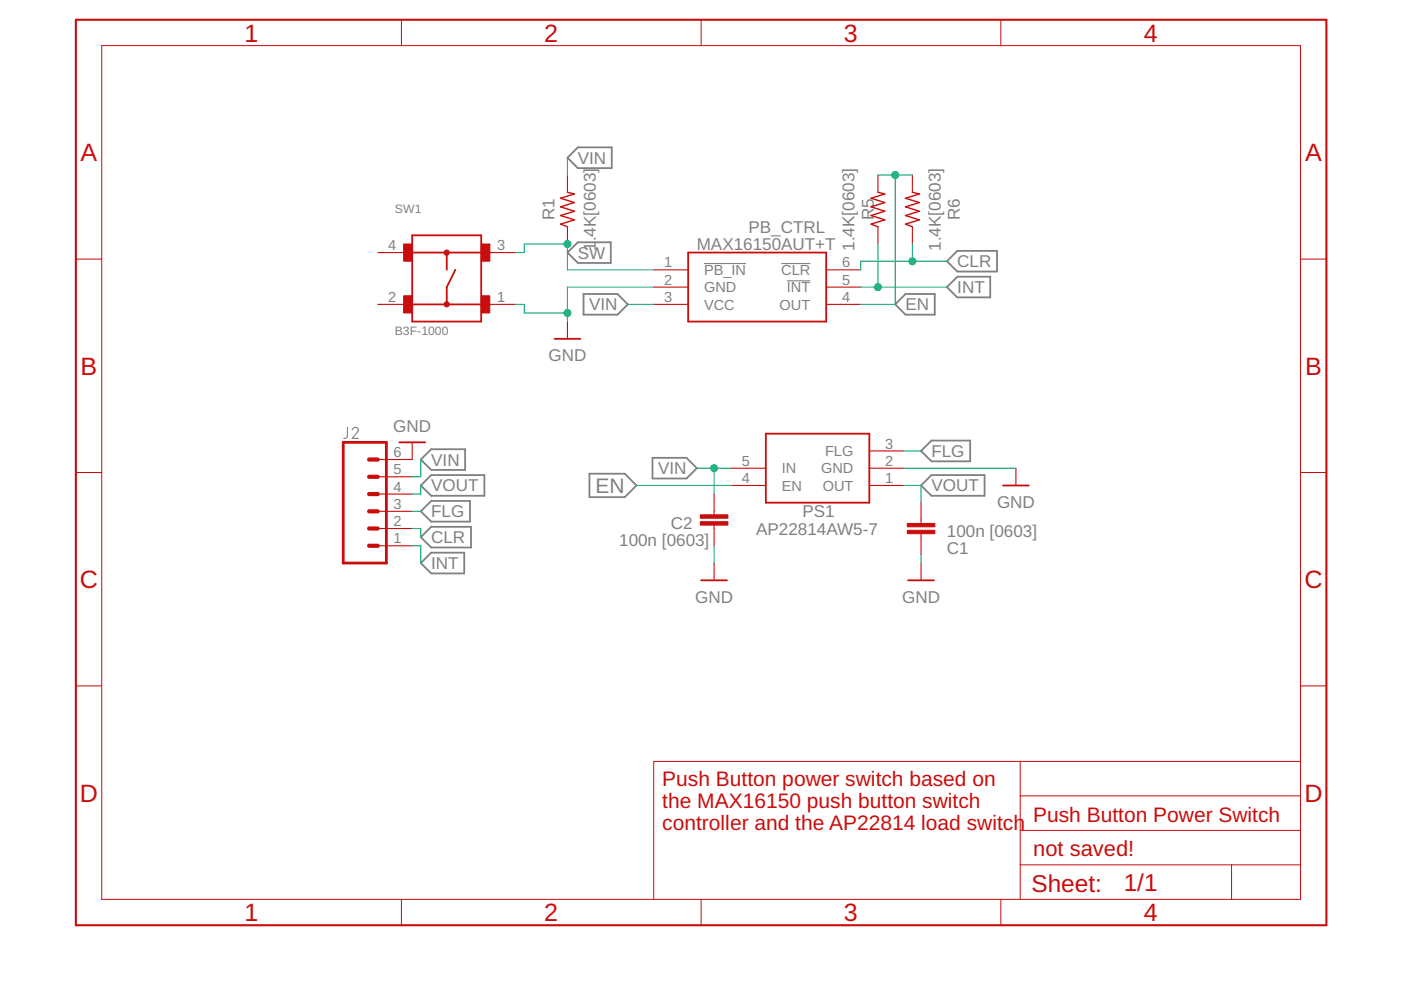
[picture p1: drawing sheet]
<svg xmlns="http://www.w3.org/2000/svg" width="297mm" height="210mm" viewBox="0 0 297 210" stroke-linecap="round" stroke-linejoin="round" font-family="sans-serif">
<path d="M149.3 55.9h8.9M165.7 55.9h6.1M166.8 59.5h5M73.7 90.6l-.1 2-.3 .3h-.4M74.7 91.1a.64 .64 0 0 1 .9-.5 .64 .64 0 0 1 .2 1l-1.1 1.3h1.3" fill="none" stroke="#808080" stroke-width=".23"/>
<g fill="none" stroke="#808080" stroke-width=".38">
<path d="M120.3 33.4l2.2-2.2h7.2v4.4h-7.2zM120.3 53.6l2.2-2.2h7v4.4h-7zM200.8 55.4l2.2-2.2h8.4v4.4h-8.4zM123.7 62.3h7.2l2.2 2.2-2.2 2.2h-7.2zM192 62.3h6.2v4.4h-6.2l-2.2-2.2zM200.8 60.9l2.2-2.2h7v4.4h-7zM89.2 97.4l2.2-2.2h7.2v4.4h-7.2zM138.3 97.1h7.2l2.2 2.2-2.2 2.2h-7.2zM195.3 95.6l2.2-2.2h8.2v4.4h-8.2zM89.2 102.9l2.2-2.2h11.3v4.4h-11.3zM89.2 119.4l2.2-2.2h7v4.4h-7zM91.4 111.7h8.5v4.4h-8.5l-2.2-2.2z"/>
<path d="M91.4 106.2h8.3v4.4h-8.3l-2.2-2.2zM125 100.4h7.5l2.4 2.5-2.4 2.5h-7.5zM197.5 100.7h11.2v4.4h-11.2l-2.2-2.2z"/>
</g>
<path d="M87.4 53.6h14.6M87.4 49.9h14.6v18.3h-14.6zM94.7 53.6v3.6M96.5 57.2l-1.8 3.7v3.6M145.9 53.6h29.3v14.6h-29.3zM87.4 64.5h14.6M117.6 71.8h5.5M84.6 93.8h5.5M162.4 91.9h21.9v14.7h-21.9zM212.7 102.9h5.4M148.7 123h5.4M192.5 123h5.5" fill="none" stroke="#c90d0c" stroke-width=".38"/>
<g fill="none" stroke="#c90d0c" stroke-width=".23">
<path d="M120.3 37.1v3.7M186.1 37.1v3.7M193.4 37.1v3.7M80.1 53.6h7.3M102 53.6h7.3M120.3 48.1v3.6M138.6 57.2h7.3M175.2 57.2h7.3M186.1 48.1v3.6M193.4 48.1v3.6M80.1 64.5h7.3M102 64.5h7.3"/>
<path d="M120.3 68.2v3.6M138.6 60.9h7.3M138.6 64.5h7.3M175.2 60.9h7.3M175.2 64.5h7.3M87.4 93.8v3.6h-7.3M155 99.3h7.4M184.3 99.3h7.3M184.3 95.6h7.3M215.4 99.3v3.6M80.1 115.7h7.3M80.1 112.1h7.3"/>
<path d="M80.1 108.4h7.3M80.1 104.8h7.3M80.1 101.1h7.3M151.4 104.8v4.3M151.4 111.3v4.4M151.4 119.4v3.6M155 102.9h7.4M184.3 102.9h7.3M195.3 106.6v4.4M195.3 113.2v4.4M195.3 119.4v3.6"/>
</g>
<path d="M120.3 40.8l1.5 .3-2.9 .9 2.9 .9-2.9 1 2.9 .9-2.9 .9 2.9 .9-2.9 .9 1.4 .6M186.1 40.8l1.5 .3-2.9 .9 2.9 .9-2.9 1 2.9 .9-2.9 .9 2.9 .9-2.9 .9 1.4 .6M193.4 40.8l1.5 .3-2.9 .9 2.9 .9-2.9 1 2.9 .9-2.9 .9 2.9 .9-2.9 .9 1.4 .6" fill="none" stroke="#c90d0c" stroke-width=".3"/>
<g fill="#c90d0c" stroke="#c90d0c" stroke-width=".21">
<path d="M94.4 53.1a.55 .55 0 0 1 .8 .2 .55 .55 0 0 1-.3 .8 .55 .55 0 0 1-.7-.5h.3a.18 .18 0 0 1 .3-.2 .18 .18 0 0 1 0 .3 .18 .18 0 0 1-.2-.1h-.4z" fill-rule="evenodd"/>
<path d="M94.4 64.1a.55 .55 0 0 1 .8 .2 .55 .55 0 0 1-.3 .7 .55 .55 0 0 1-.7-.5h.3a.18 .18 0 0 1 .3-.2 .18 .18 0 0 1 0 .3 .18 .18 0 0 1-.2 0l-.4-.1z" fill-rule="evenodd"/>
</g>
<g fill="#c90d0c" stroke="#c90d0c" stroke-width=".21">
<path d="M85.6 51.7h1.8v3.7h-1.8z"/>
<path d="M102 51.7h1.9v3.7h-1.9z"/>
<path d="M102 62.7h1.8v3.7h-1.8z"/>
<path d="M85.6 62.7h1.8v3.7h-1.8z"/>
<path d="M148.5 110.6h5.8v.7h-5.8z"/>
<path d="M148.5 109.2h5.8v.7h-5.8z"/>
<path d="M192.4 112.4h5.8v.8h-5.8z"/>
<path d="M192.4 111h5.8v.7h-5.8z"/>
</g>
<path d="M72.8 93.8h9.1v25.6h-9.1z" fill="none" stroke="#c90d0c" stroke-width=".59"/>
<path d="M78.3 97.4h1.8M78.3 108.4h1.8M78.3 112.1h1.8M78.3 115.7h1.8M78.3 101.1h1.8M78.3 104.8h1.8" fill="none" stroke="#c90d0c" stroke-width=".89"/>
<g fill="none" stroke="#c90d0c" stroke-width=".21">
<path d="M21.6 9.7h254.1v181h-254.1zM85.1 4.2v5.5M148.7 4.2v5.5M212.2 4.2v5.5M16.1 54.9h5.5M275.7 54.9h5.5M16.1 100.2h5.5M275.7 100.2h5.5M16.1 145.4h5.5M275.7 145.4h5.5M216.3 161.4v29.3M216.3 176.1h59.4"/>
<path d="M216.3 168.7h59.4M275.7 161.4h-137.1v29.3M85.1 190.7v5.5M148.7 190.7v5.5M212.2 190.7v5.5M216.3 183.4h59.4M261.1 183.4v7.3"/>
</g>
<path d="M16.1 4.2h265.1v192h-265.1z" fill="none" stroke="#c90d0c" stroke-width=".44"/>
<g fill="none" stroke="#0dab76" stroke-width=".23">
<path d="M120.3 33.4v3.7M186.1 37.1h7.3M189.8 37.1v27.4h-7.3M109.3 53.6h1.9v-1.9h9.1v5.5h18.3M186.1 51.7v9.2M193.4 51.7v3.7M200.8 55.4h-18.3v1.8M109.3 64.5h1.9v1.9h9.1M133.1 64.5h5.5M138.6 60.9h-18.3v7.3M182.5 60.9h18.3M89.2 97.4v3.7h-1.8"/>
<path d="M147.7 99.3h7.3M151.4 99.3v5.5M191.6 99.3h23.8M191.6 95.6h3.7M87.4 112.1h1.8v1.8M87.4 115.7h1.8v3.7M87.4 108.4h1.8M89.2 102.9v1.9h-1.8M134.9 102.9h20.1M151.4 115.7v3.7M191.6 102.9h3.7v3.7M195.3 117.6v1.8"/>
</g>
<g fill="#0dab76" stroke="#0dab76" stroke-width=".21">
<circle cx="120.3" cy="66.4" r=".74"/>
<circle cx="120.3" cy="51.7" r=".74"/>
<circle cx="189.8" cy="37.1" r=".74"/>
<circle cx="151.4" cy="99.3" r=".74"/>
<circle cx="193.4" cy="55.4" r=".74"/>
<circle cx="186.1" cy="60.9" r=".74"/>
</g>
<g font-size="5.3" fill="#c90d0c">
<text x="51.9" y="8.8">1</text>
<text x="115.4" y="8.8">2</text>
<text x="178.9" y="8.8">3</text>
<text x="242.5" y="8.8">4</text>
<text x="17.1" y="34.2">A</text>
<text x="276.7" y="34.2">A</text>
<text x="17.1" y="79.4">B</text>
<text x="276.7" y="79.4">B</text>
<text x="16.9" y="124.7">C</text>
<text x="276.6" y="124.7">C</text>
<text x="16.9" y="169.9">D</text>
<text x="276.6" y="169.9">D</text>
<text x="51.9" y="195.3">1</text>
<text x="115.4" y="195.3">2</text>
<text x="178.9" y="195.3">3</text>
<text x="242.5" y="195.3">4</text>
</g>
<g font-size="5.2" fill="#c90d0c">
<text x="218.7" y="189">Sheet:</text>
<text x="238.3" y="188.9">1/1</text>
</g>
<text font-size="4.6" fill="#c90d0c" x="219.1" y="181.5">not saved!</text>
<text font-size="4.4" fill="#808080" x="126.3" y="104.5">EN</text>
<g font-size="4.4" fill="#c90d0c">
<text x="140.4" y="166.6">Push Button power switch based on</text>
<text x="140.4" y="171.3">the MAX16150 push button switch</text>
<text x="140.4" y="176.1">controller and the AP22814 load switch</text>
<text x="219.1" y="174.2">Push Button Power Switch</text>
</g>
<g font-size="3.6" fill="#808080">
<text x="122.5" y="34.7">VIN</text>
<text x="117.6" y="46.7" transform="rotate(-90 117.6 46.7)">R1</text>
<text x="185.3" y="46.7" transform="rotate(-90 185.3 46.7)">R5</text>
<text x="203.5" y="46.7" transform="rotate(-90 203.5 46.7)">R6</text>
<text x="126.3" y="53.2" transform="rotate(-90 126.3 53.2)">1</text>
<text x="126.3" y="51.2" transform="rotate(-90 126.3 51.2)">.4K[0603]</text>
<text x="147.7" y="53">MAX16150AUT+T</text>
<text x="158.7" y="49.3">PB_CTRL</text>
<text x="181.2" y="53.2" transform="rotate(-90 181.2 53.2)">1.4K[0603]</text>
<text x="199.5" y="53.2" transform="rotate(-90 199.5 53.2)">1.4K[0603]</text>
<text x="122.5" y="54.8">SW</text>
<text x="203" y="56.7">CLR</text>
<text x="124.9" y="65.8">VIN</text>
<text x="192" y="65.8">EN</text>
<text x="203" y="62.2">INT</text>
<text x="116.3" y="76.6">GND</text>
<text x="83.4" y="91.6">GND</text>
<text x="91.4" y="98.7">VIN</text>
<text x="139.5" y="100.5">VIN</text>
<text x="197.5" y="96.9">FLG</text>
<text x="91.4" y="104.2">VOUT</text>
<text x="197.5" y="104.2">VOUT</text>
<text x="211.4" y="107.7">GND</text>
<text x="91.4" y="109.7">FLG</text>
<text x="142.3" y="112.1">C2</text>
<text x="160.3" y="113.4">AP22814AW5-7</text>
<text x="170.2" y="109.7">PS1</text>
<text x="200.8" y="113.9">100n [0603]</text>
<text x="91.4" y="115.2">CLR</text>
<text x="131.3" y="115.7">100n [0603]</text>
<text x="200.8" y="117.6">C1</text>
<text x="91.4" y="120.7">INT</text>
<text x="147.4" y="127.8">GND</text>
<text x="191.3" y="127.8">GND</text>
</g>
<g font-size="3.1" fill="#808080">
<text x="82.3" y="53">4</text>
<text x="105.4" y="53">3</text>
<text x="140.8" y="56.7">1</text>
<text x="149.3" y="58.3">PB_IN</text>
<text x="165.6" y="58.3">CLR</text>
<text x="178.5" y="56.7">6</text>
<text x="82.3" y="64">2</text>
<text x="105.4" y="64">1</text>
<text x="140.8" y="60.4">2</text>
<text x="140.8" y="64">3</text>
<text x="149.3" y="62">GND</text>
<text x="149.3" y="65.6">VCC</text>
<text x="165.3" y="65.6">OUT</text>
<text x="166.8" y="62">INT</text>
<text x="178.5" y="60.4">5</text>
<text x="178.5" y="64">4</text>
<text x="187.7" y="95.1">3</text>
<text x="83.4" y="100.6">5</text>
<text x="83.4" y="96.9">6</text>
<text x="157.3" y="98.8">5</text>
<text x="165.7" y="100.4">IN</text>
<text x="174.1" y="100.4">GND</text>
<text x="174.9" y="96.7">FLG</text>
<text x="187.7" y="98.8">2</text>
<text x="83.4" y="107.9">3</text>
<text x="83.4" y="104.2">4</text>
<text x="157.3" y="102.4">4</text>
<text x="165.7" y="104">EN</text>
<text x="174.4" y="104">OUT</text>
<text x="187.7" y="102.4">1</text>
<text x="83.4" y="111.6">2</text>
<text x="83.4" y="115.2">1</text>
</g>
<g font-size="2.6" fill="#808080">
<text x="83.7" y="45.1">SW1</text>
<text x="83.7" y="71.1">B3F-1000</text>
</g>
</svg>
